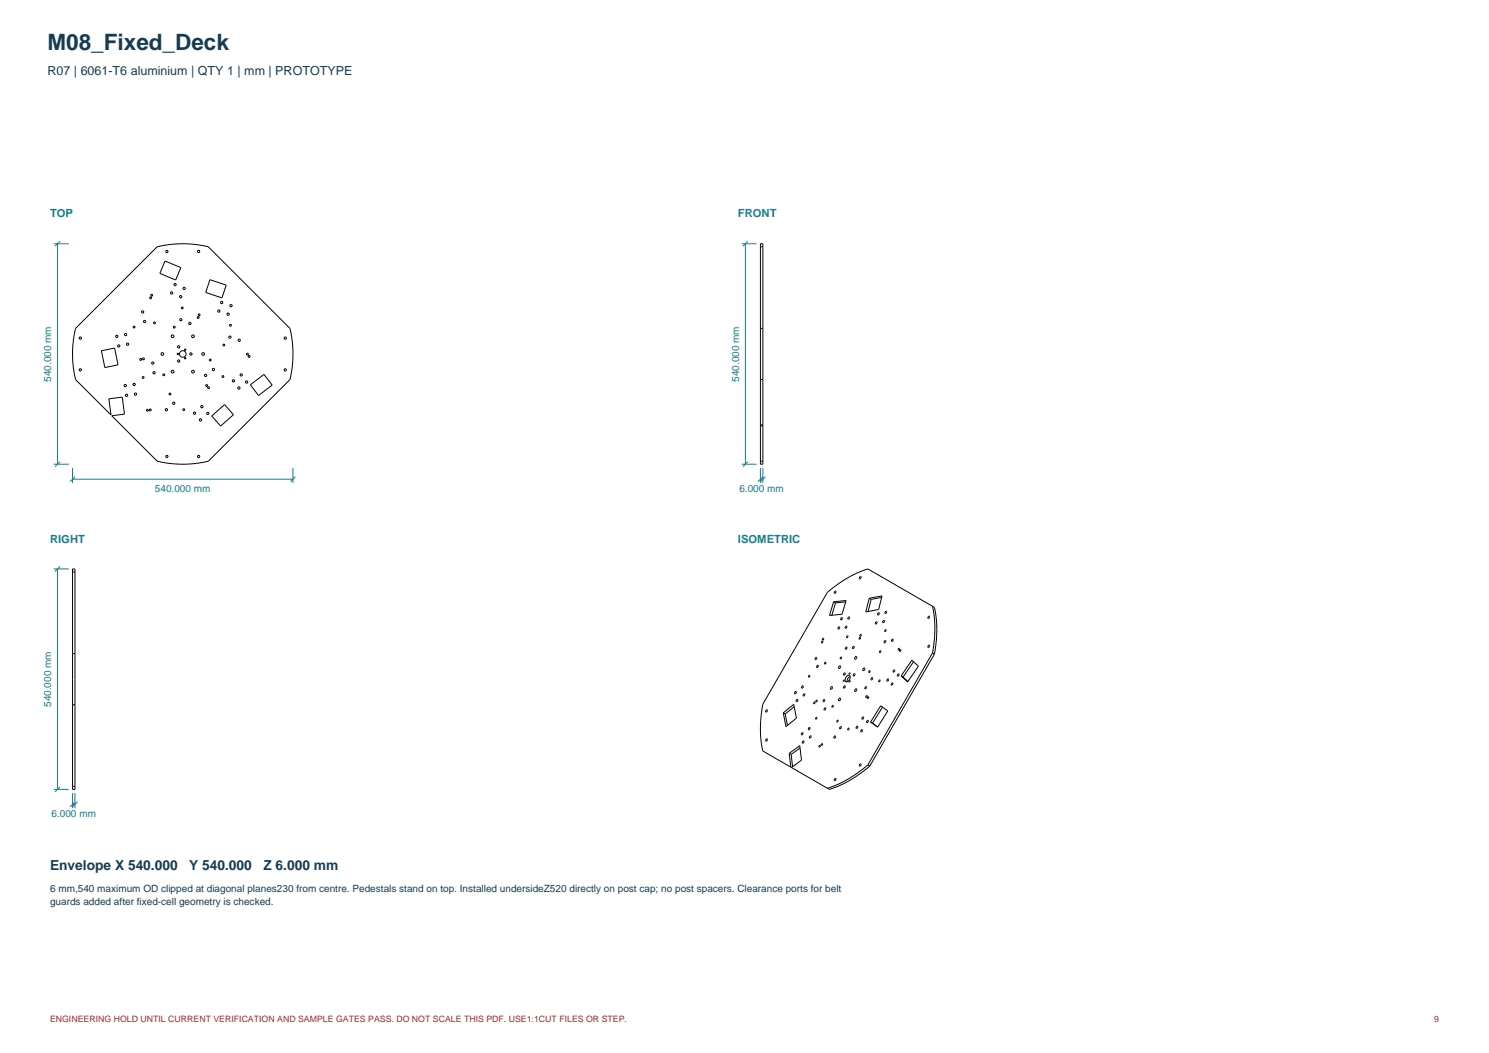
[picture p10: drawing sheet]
<svg xmlns="http://www.w3.org/2000/svg" width="420mm" height="297mm" viewBox="0 0 420 297" stroke-linecap="round" stroke-linejoin="round" font-family="sans-serif">
<g fill="none" stroke="#167d8d" stroke-width=".28">
<path d="M15.2 68.8h4.2M16.2 68.8v62.1M16.9 68l-1.4 1.5M209.2 68.8h4.2M210.3 68.8v62.1M211 68l-1.5 1.5M15.2 130.9h4.2M16.9 130.2l-1.4 1.4M20.5 135.2h62.1M20.5 132v4.2M21.2 134.5l-1.4 1.4M82.6 132v4.2"/>
<path d="M83.3 134.5l-1.4 1.4M209.2 130.9h4.2M211 130.2l-1.5 1.4M214.5 135.2h.7M214.5 132v4.2M215.2 132v4.2M215.2 134.5l-1.4 1.4M215.9 134.5l-1.4 1.4M16.9 159.8l-1.4 1.4M15.2 160.5h4.2M16.2 160.5v62.2M15.2 222.7h4.2"/>
<path d="M16.9 221.9l-1.4 1.5M20.5 223.7v4.2M20.5 226.9h.7M21.2 223.7v4.2M21.2 226.2l-1.4 1.4M21.9 226.2l-1.5 1.4"/>
</g>
<g fill="none" stroke="#000" stroke-width=".28">
<path d="M44.3 69.6l3.5-.6 3.7-.2 3.6 .2 3.7 .6 23 23 .6 3.6 .2 3.6-.2 3.7-.6 3.6-23 23-3.5 .6-3.7 .2-3.6-.2-3.7-.6-12.8-12.8 3.6-.5-.6-4.8-3.8 .5 .6 4.6-10-10-.6-3.5-.2-3.7 .2-3.6 .6-3.7zM46.5 73.6l4.5 1.9-1.4 3.5-4.5-1.9zM59.2 78.9l4.6 1.5-1.2 3.6-4.6-1.5zM214.5 69.6v-.8h.7v.8M214.5 69.6h.7M214.5 69.6v23M215.2 69.6v23M28.6 98.9l3.7-.7 1 4.7-3.7 .8zM214.5 92.6v14.5M214.5 92.6h.7M215.2 92.6v14.5M59.7 117.3l3.6-3.2 2.6 2.9-3.7 3.2z"/>
<path d="M70.6 108.5l3.9-2.9 2.3 3-3.9 3zM214.5 107.1v23M214.5 107.1h.7M214.5 119.9h.7M215.2 107.1v23M214.5 130.1v.8h.7v-.8M214.5 120.1h.7M214.5 130.1h.7M20.5 161.3v-.8h.7v.8M20.5 161.3v23.1M20.5 161.3h.7M21.2 161.3v23.1"/>
<path d="M235.1 169.7l3.6-.3-1.2 3.9-3.5 .3zM235.1 169.7l.6 .3M235.5 166.8l.2-.1 .1 .2-.4 .5zM235.7 170l-1.1 3.5M236.5 176.9l.3-.1 .1 .2-.4 .4zM237.3 174.3l.2-.1 .1 .2-.3 .4zM238.5 176.7l.3-.1 .1 .2-.4 .4zM238.6 169.8l-2.9 .2M238.9 179.4l.3 .1-.3 .4zM239.3 174.1l.3-.1v.2l-.3 .4zM242.5 179.8l.2 .1-.3 .4zM242.6 162.7l.2-.1 .1 .2-.4 .5z"/>
<path d="M242.7 179l.2 .1-.3 .4zM245.2 168.8l3.6-.7-1 3.8-3.6 .7zM245.2 168.8l.5 .3M245.7 169.1l-.8 3.4M247.1 175.5l.2-.1 .1 .2-.4 .4zM247.7 172.9l.2-.1 .1 .2-.3 .5zM248.7 168.5l-3 .6M249.1 175.1l.3-.1 .1 .2-.4 .4zM249.7 177.7l.2 .1-.3 .3zM249.8 172.5l.2-.1 .1 .2-.4 .5zM261.9 173.9l.2-.1 .1 .2-.4 .4zM263 171l.5 3 .2 3.2-.2 3.4-.5 3.6"/>
<path d="M20.5 184.4v14.4M20.5 184.4h.7M20.5 198.8h.7M20.5 198.8v23M21.2 184.4v14.4M21.2 198.8v23M224 199.3l-2.5 2.1M224.3 195.1l.2-.1 .1 .2-.4 .5zM224.7 197.4l.3-.1 .1 .2-.4 .4zM226.3 193.5h.2l.1 .1-.4 .5zM226.7 195.8l.2-.1 .1 .2-.4 .4zM228.2 190.6h.2l-.3 .4z"/>
<path d="M229.6 198.1h.3l-.3 .4zM230.1 185.5l.2-.1 .1 .2-.4 .5zM230.3 197.5l.2 .1-.3 .4zM230.5 187.7l.2-.1 .1 .2-.3 .5zM231.8 180.9l.3 .1-.3 .4zM232.1 180.1l.3 .1-.3 .3zM232.3 197.4l.2-.1 .2 .2-.4 .4zM232.6 199.7l.2-.1 .1 .2-.3 .5zM232.7 186.9h.3l-.3 .4zM234.4 193.8l.3-.1 .1 .2-.4 .5-.2-.2zM234.8 199l.3 .1-.3 .4zM236.7 197l.3-.1 .1 .2-.4 .6-.2-.3z"/>
<path d="M236.7 187.9l.3-.1 .1 .2-.4 .6-.2-.3zM237.1 185.4l.3 .1-.3 .4zM238.1 193.5l.2-.1 .1 .2-.3 .5zM238.1 189.9l.2-.1 .1 .2-.3 .4zM238.6 182.6l.2-.1 .1 .2-.4 .4zM238.8 190.8l.7-.3 .3 .5-.4 .9-.7 .4-.2-.1-.1-.4zM239.8 190.8l-.7 .6-.2 .9M240.6 182.4l.2-.1 .1 .2-.3 .4zM240.8 190.1l.3-.1 .1 .2-.4 .5zM241.3 194.4l.3-.1 .1 .2-.5 .5-.1-.2zM241.3 185.3l.3-.1 .1 .2-.5 .5-.1-.2zM243.5 188.5l.3-.1 .1 .2-.4 .6-.1-.3z"/>
<path d="M244.1 193.8l.2-.1 .1 .2-.3 .4zM244.4 196.3l.2 .1-.3 .3zM244.8 196.6l.2 .1-.3 .3zM245.2 189.2l.2 .1-.3 .4zM245.8 191.2l.3-.1 .1 .2-.4 .5zM248 191.9l.3 .1-.3 .3zM248.2 183.6l.3 .1-.3 .4zM248.4 199.1l2 1.4-2.8 4.6-2-1.5zM248.9 199.4l-2.8 4.6M249.5 180.8l.3-.1 .1 .2-.4 .4zM250.3 191.6l.3-.1 .1 .2-.4 .4zM251.5 192.7l.3-.1 .1 .2-.4 .5z"/>
<path d="M251.6 180.4l.2-.1 .1 .2-.3 .4zM252.1 189l.2-.1 .1 .3-.4 .4zM253.3 190.2l.2-.1 .1 .2-.4 .4zM253.5 182.9l.2 .1-.3 .4zM253.8 183.3l.3 .1-.3 .3zM254.2 190.6l.5 .4M254.7 191l1.4 1.2M257.2 186.2l1.9 1.7-3.1 4.4-1.8-1.7zM257.7 186.6l-3 4.4M261.9 182.1l.2-.1 .1 .2-.4 .4zM263 184.2l.6 .3M263 184.2l-18.2 31.5"/>
<path d="M263.6 184.5l.5-3.6 .1-3.4-.1-3.2-.5-3-18.8-10.8-2.8 1-2.9 1.5-2.9 1.8-2.8 2.3-18.2 31.5-.5 3.6-.2 3.4 .2 3.2 .5 3 18.7 10.9 2.9-1.1 2.8-1.5 2.9-1.8 2.8-2.2M263.6 184.5l-18.3 31.6M216.1 208.5l.3-.1 .1 .2-.4 .4zM216.1 200.3l.3-.1 .1 .2-.4 .4zM220.9 201.1l3-2.4 .7 3.9-2.9 2.3zM220.9 201.1l.6 .3M221.5 201.4l.6 3.2M222.6 212.5l.5 3.9M222.6 212.5l3-2.2 .5 4.1-2.9 2.1M222.6 212.5l.5 .3M223.1 212.8l.5 3.4M225.7 211l-2.6 1.8"/>
<path d="M226.2 206.7l.2-.1 .1 .3-.4 .4zM226.5 209.1l.2-.1 .1 .2-.4 .4zM228.2 205.3l.2-.1 .1 .2-.4 .4zM228.4 207.6l.3-.1 .1 .2-.4 .5zM230.2 202.4l.3 .1-.4 .3zM231.1 210.3l.3 .1-.3 .3zM231.8 209.8l.2 .1-.3 .4zM235.4 207.7l.2-.1 .1 .2-.4 .4zM235.5 219.6l.2-.1 .1 .2-.4 .5zM236.2 203.2l.2 .1-.3 .3zM237 205l.2-.1 .1 .2-.3 .5zM239.2 205.4l.3 .1-.3 .4z"/>
<path d="M241.6 204.9l.3-.1 .1 .2-.4 .5zM242.6 215.5h.2l.1 .2-.4 .4zM243 205.9l.2-.1 .1 .2-.4 .4zM243.3 202.3l.2-.1 .1 .2-.4 .4zM244.6 203.3l.2-.1 .1 .2-.3 .4zM244.8 215.7l-2.8 2.3-2.9 1.8-2.9 1.5-2.8 1M244.8 215.7l.5 .4M245.6 203.6l.5 .4M246.1 204l1.5 1M20.5 221.8v.9h.7v-.9M20.5 221.8h.7"/>
<circle cx="47.1" cy="70.9" r=".32"/>
<circle cx="56" cy="70.9" r=".32"/>
<circle cx="22.6" cy="95.4" r=".32"/>
<circle cx="32.9" cy="94.9" r=".32"/>
<circle cx="33.5" cy="97.6" r=".32"/>
<circle cx="35.4" cy="94.4" r=".32"/>
<circle cx="36" cy="97.1" r=".32"/>
<circle cx="37.8" cy="92.2" r=".26"/>
<circle cx="40.2" cy="88" r=".32"/>
<circle cx="40.8" cy="90.7" r=".32"/>
<circle cx="42.5" cy="84" r=".26"/>
<circle cx="42.8" cy="83.3" r=".26"/>
<circle cx="43.6" cy="91.1" r=".26"/>
<circle cx="45.8" cy="99.8" r=".38"/>
<circle cx="48.4" cy="82.6" r=".32"/>
<circle cx="48.7" cy="94.9" r=".38"/>
<circle cx="49.1" cy="92.3" r=".26"/>
<circle cx="49.4" cy="80.3" r=".32"/>
<circle cx="50.2" cy="99.8" r=".2"/>
<circle cx="50.4" cy="97.8" r=".32"/>
<circle cx="51" cy="83.7" r=".32"/>
<circle cx="51" cy="90.2" r=".32"/>
<circle cx="51.4" cy="86.8" r=".26"/>
<circle cx="51.5" cy="99.8" r=".92"/>
<circle cx="51.9" cy="81.3" r=".32"/>
<circle cx="52.2" cy="98.6" r=".2"/>
<circle cx="53.6" cy="91.2" r=".32"/>
<circle cx="53.9" cy="99.8" r=".32"/>
<circle cx="54.4" cy="94.9" r=".38"/>
<circle cx="55.9" cy="89.6" r=".26"/>
<circle cx="56.2" cy="88.8" r=".26"/>
<circle cx="57.3" cy="99.8" r=".38"/>
<circle cx="61.7" cy="87.7" r=".32"/>
<circle cx="62.5" cy="85.3" r=".32"/>
<circle cx="63.1" cy="97.3" r=".26"/>
<circle cx="64.3" cy="88.6" r=".32"/>
<circle cx="64.9" cy="95.1" r=".32"/>
<circle cx="65" cy="91.7" r=".26"/>
<circle cx="65.2" cy="86.2" r=".32"/>
<circle cx="67.5" cy="96" r=".32"/>
<circle cx="69.8" cy="99.9" r=".26"/>
<circle cx="80.5" cy="95.4" r=".32"/>
<circle cx="22.6" cy="104.3" r=".32"/>
<circle cx="35.3" cy="108.8" r=".32"/>
<circle cx="35.7" cy="111.5" r=".32"/>
<circle cx="37.8" cy="108.4" r=".32"/>
<circle cx="38.2" cy="111.2" r=".32"/>
<circle cx="39.7" cy="101.4" r=".26"/>
<circle cx="40.4" cy="106.5" r=".26"/>
<circle cx="40.5" cy="101.2" r=".26"/>
<circle cx="41.6" cy="115.7" r=".26"/>
<circle cx="42.4" cy="115.6" r=".26"/>
<circle cx="43.1" cy="102.4" r=".32"/>
<circle cx="43.5" cy="105.1" r=".32"/>
<circle cx="46.2" cy="105.7" r=".26"/>
<circle cx="46.9" cy="115.6" r=".32"/>
<circle cx="47.9" cy="111.1" r=".26"/>
<circle cx="48.7" cy="104.8" r=".38"/>
<circle cx="49" cy="113.7" r=".32"/>
<circle cx="50.4" cy="101.8" r=".32"/>
<circle cx="51.8" cy="115.5" r=".26"/>
<circle cx="52.2" cy="101" r=".2"/>
<circle cx="54.4" cy="104.8" r=".38"/>
<circle cx="54.9" cy="116.5" r=".32"/>
<circle cx="56.5" cy="118.4" r=".32"/>
<circle cx="56.9" cy="114.7" r=".32"/>
<circle cx="58" cy="105.9" r=".32"/>
<circle cx="58.3" cy="108.8" r=".26"/>
<circle cx="58.6" cy="116.6" r=".32"/>
<circle cx="58.8" cy="109.4" r=".26"/>
<circle cx="59.3" cy="101.5" r=".26"/>
<circle cx="60.2" cy="104.2" r=".32"/>
<circle cx="62.9" cy="106.2" r=".26"/>
<circle cx="65.8" cy="107.4" r=".32"/>
<circle cx="67.4" cy="109.4" r=".32"/>
<circle cx="68" cy="105.7" r=".32"/>
<circle cx="69.6" cy="107.7" r=".32"/>
<circle cx="70.3" cy="100.5" r=".26"/>
<circle cx="80.5" cy="104.3" r=".32"/>
<circle cx="47.1" cy="128.7" r=".32"/>
<circle cx="56" cy="128.7" r=".32"/>
<circle cx="238" cy="192.1" r=".19"/>
<circle cx="239.7" cy="190" r=".19"/>
<circle cx="239.7" cy="192.2" r=".19"/>
</g>
<text font-size="6.3" fill="#153c53" x="13.4" y="14.1">M08_Fixed_Deck</text>
<g font-size="3.9" fill="#153c53">
<text x="14.1" y="245.5">Envelope X 540.000</text>
<text x="53.4" y="245.5">Y 540.000</text>
<text x="74.3" y="245.5">Z 6.000 mm</text>
</g>
<text font-size="3.5" fill="#153c53" x="13.4" y="21.2">R07 | 6061-T6 aluminium | QTY 1 | mm | PROTOTYPE</text>
<g font-size="3.2" fill="#167d8d">
<text x="14.1" y="61.3">TOP</text>
<text x="208.1" y="61.3">FRONT</text>
<text x="14.1" y="153.1">RIGHT</text>
<text x="208.1" y="153.1">ISOMETRIC</text>
</g>
<g font-size="2.8" fill="#167d8d">
<text x="14.5" y="107.7" transform="rotate(-90 14.5 107.7)">540.000 mm</text>
<text x="208.5" y="107.7" transform="rotate(-90 208.5 107.7)">540.000 mm</text>
<text x="43.7" y="138.7">540.000 mm</text>
<text x="208.6" y="138.7">6.000 mm</text>
<text x="14.5" y="199.4" transform="rotate(-90 14.5 199.4)">540.000 mm</text>
<text x="14.5" y="230.4">6.000 mm</text>
</g>
<g font-size="2.8" fill="#153c53">
<text x="14.1" y="251.5">6 mm,540 maximum OD clipped at diagonal planes230 from centre. Pedestals stand on top. Installed undersideZ520 directly on post cap; no post spacers. Clearance ports for belt</text>
<text x="14.1" y="255.4">guards added after fixed-cell geometry is checked.</text>
</g>
<g font-size="2.5" fill="#9d2828">
<text x="14.1" y="288.2">ENGINEERING HOLD UNTIL CURRENT VERIFICATION AND SAMPLE GATES PASS. DO NOT SCALE THIS PDF. USE1:1CUT FILES OR STEP.</text>
<text x="404.5" y="288.2">9</text>
</g>
</svg>
